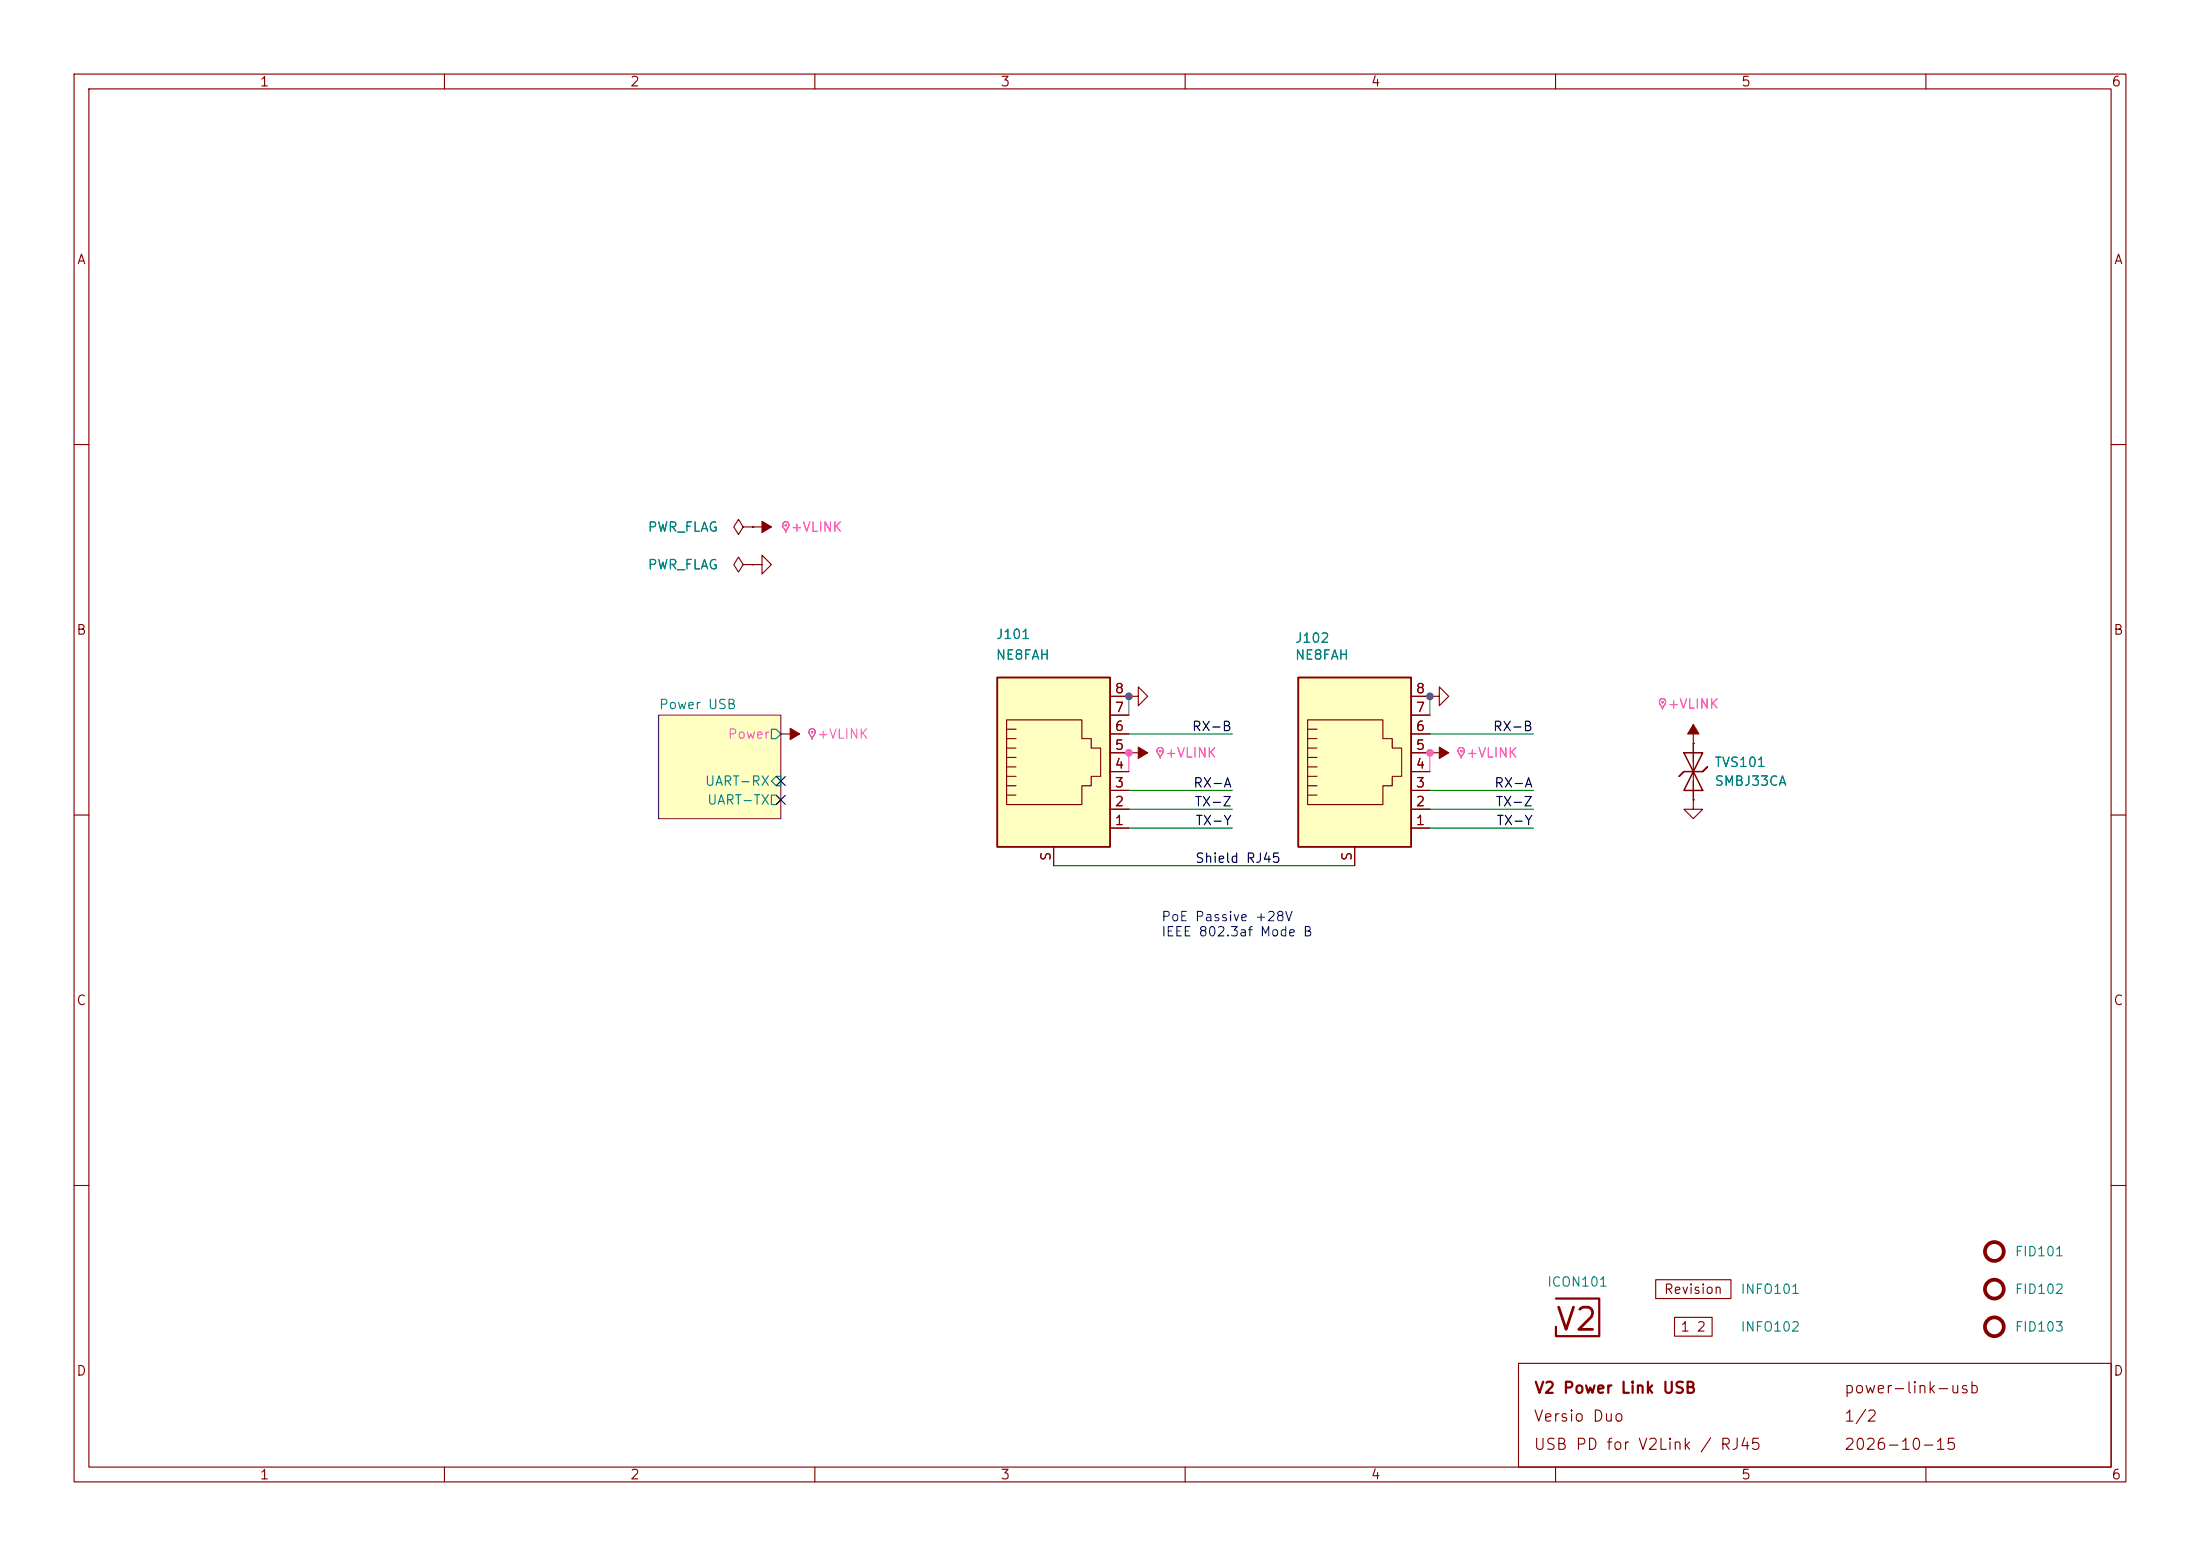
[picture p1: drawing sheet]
<svg xmlns="http://www.w3.org/2000/svg" width="297mm" height="210mm" viewBox="0 0 297 210" stroke-linecap="round" stroke-linejoin="round" font-family="sans-serif">
<g fill="none" stroke="#840000" stroke-width=".15">
<path d="M10 10h277v190h-277zM12 12h273v186h-273zM60 10v2M110 10v2M160 10v2M210 10v2M260 10v2M10 60h2M101.6 76.2h1.3v-1.3l1.2 1.3-1.2 1.3v-1.3M101.6 76.2h.1M285 60h2M152.4 94h1.3v-1.3l1.2 1.3-1.2 1.3v-1.3"/>
<path d="M152.4 94h.1M10 110h2M152.4 101.6h.1M152.4 101.6h2.5M285 110h2M10 160h2M226.1 177.8h5v2.5h-5zM285 160h2M60 198v2M110 198v2M160 198v2M205 184h80v14h-80z"/>
<path d="M210 198v2M260 198v2"/>
</g>
<path d="M88.9 96.5h16.5v14h-16.5z" fill="#ffffc2" stroke="#ffffc2" stroke-width=".14"/>
<path d="M88.9 96.5h16.5v14h-16.5z" fill="none" stroke="#840084" stroke-width=".15"/>
<path d="M104.1 98.4h.7l.6 .7-.6 .6h-.7zM104.1 107.3h.7l.6 .7-.6 .6h-.7zM104.8 104.8h.6v1.2h-.6l-.7-.6z" fill="none" stroke="#008484" stroke-width=".15"/>
<circle cx="269.2" cy="179.1" r="1.27" fill="none" stroke="#840000" stroke-width=".51"/>
<path d="M156.3 101a.49 .49 0 0 1 .7 .2 .49 .49 0 0 1-.2 .6l-.2 .5-.1-.4a.64 .64 0 0 1-.2-.9z" fill="none" stroke="#840000" stroke-width=".14"/>
<circle cx="156.6" cy="101.4" r=".09" fill="#840000" stroke="#840000" stroke-width=".14"/>
<path d="M153.7 100.8l1.2 .8-1.2 .8z" fill="#840000" stroke="#840000" stroke-width=".15"/>
<path d="M156.3 101a.49 .49 0 0 1 .7 .2 .49 .49 0 0 1-.2 .6l-.2 .5-.1-.4a.64 .64 0 0 1-.2-.9z" fill="none" stroke="#ff5cbb" stroke-width=".14"/>
<circle cx="156.6" cy="101.4" r=".09" fill="#ff5cbb" stroke="#ff5cbb" stroke-width=".14"/>
<path d="M175.3 91.4h15.2v22.9h-15.2z" fill="#ffffc2"/>
<g fill="none" stroke="#840000" stroke-width=".15">
<path d="M105.4 99.1h.1M105.4 99.1h2.5M176.5 97.2h10.2v2.5h1.3v1.3h1.2v3.8h-1.2v1.2h-1.3v2.6h-10.2zM176.5 98.4h1.3M176.5 99.7h1.3M190.5 99.1h2.5M190.5 96.5h2.5M190.5 94h2.5M176.5 102.2h1.3M176.5 103.5h1.3M176.5 104.8h1.3M176.5 106h1.3"/>
<path d="M176.5 107.3h1.3M176.5 101h1.3M182.9 114.3v2.5M190.5 111.8h2.5M190.5 109.2h2.5M190.5 106.7h2.5M190.5 104.1h2.5M190.5 101.6h2.5"/>
</g>
<path d="M175.3 91.4h15.2v22.9h-15.2z" fill="none" stroke="#840000" stroke-width=".25"/>
<g fill="none" stroke="#840000" stroke-width=".51">
<circle cx="269.2" cy="168.9" r="1.27"/>
<circle cx="269.2" cy="174" r="1.27"/>
</g>
<path d="M109.3 98.5a.49 .49 0 0 1 .7 .1 .49 .49 0 0 1-.2 .7l-.2 .4-.1-.3a.64 .64 0 0 1-.2-.9z" fill="none" stroke="#840000" stroke-width=".14"/>
<circle cx="109.6" cy="98.8" r=".09" fill="#840000" stroke="#840000" stroke-width=".14"/>
<path d="M106.7 98.3l1.2 .8-1.2 .7z" fill="#840000" stroke="#840000" stroke-width=".15"/>
<path d="M109.3 98.5a.49 .49 0 0 1 .7 .1 .49 .49 0 0 1-.2 .7l-.2 .4-.1-.3a.64 .64 0 0 1-.2-.9z" fill="none" stroke="#ff5cbb" stroke-width=".14"/>
<circle cx="109.6" cy="98.8" r=".09" fill="#ff5cbb" stroke="#ff5cbb" stroke-width=".14"/>
<path d="M134.6 91.4h15.3v22.9h-15.3z" fill="#ffffc2"/>
<g fill="none" stroke="#840000" stroke-width=".15">
<path d="M100.3 71.1l-.6-1-.6 1 .6 1 .6-1h1.3M100.3 76.2l-.6-1-.6 1 .6 1 .6-1h1.3M101.6 71.1h.1M101.6 76.2h.1M101.6 71.1h2.5M135.9 97.2h10.1v2.5h1.3v1.3h1.3v3.8h-1.3v1.2h-1.3v2.6h-10.1zM135.9 98.4h1.3M135.9 99.7h1.3M149.9 99.1h2.5M149.9 96.5h2.5M149.9 94h2.5M152.4 94h.1"/>
<path d="M190.5 99.1h2.5M190.5 96.5h2.5M190.5 94h2.5M193 94h1.3v-1.3l1.3 1.3-1.3 1.3v-1.3M193 94h.1M228.6 97.8v10.2M135.9 102.2h1.3M135.9 103.5h1.3M135.9 104.8h1.3M135.9 106h1.3M135.9 107.3h1.3M135.9 101h1.3"/>
<path d="M142.2 114.3v2.5M149.9 111.8h2.5M149.9 109.2h2.5M149.9 106.7h2.5M149.9 104.1h2.5M149.9 101.6h2.5M152.4 101.6h.1M182.9 114.3v2.5M190.5 111.8h2.5M190.5 109.2h2.5M190.5 106.7h2.5M190.5 104.1h2.5"/>
<path d="M190.5 101.6h5.1M193 101.6h.1M228.6 100.3h.1M228.6 108v1.2h1.3l-1.3 1.3-1.3-1.3h1.3M228.6 108h.1M223.5 172.7h10.2v2.6h-10.2z"/>
</g>
<path d="M134.6 91.4h15.3v22.9h-15.3z" fill="none" stroke="#840000" stroke-width=".25"/>
<path d="M210.1 175.3h5.8v5h-5.8v-1.2" fill="none" stroke="#840000" stroke-width=".3"/>
<path d="M227.3 104.1l-.6 .7 .6-.7h2.6l.6-.6-.6 .6M227.3 101.6h2.6l-1.3 2.5zM228.6 104.1l1.3 2.6h-2.6z" fill="none" stroke="#840000" stroke-width=".2"/>
<path d="M105.8 70.5a.49 .49 0 0 1 .7 .2 .49 .49 0 0 1-.2 .7l-.2 .4-.2-.4a.64 .64 0 0 1-.1-.9zM224.2 94.4a.49 .49 0 0 1 .7 .2 .49 .49 0 0 1-.3 .6l-.2 .5-.1-.4a.64 .64 0 0 1-.1-.9zM197 101a.49 .49 0 0 1 .7 .2 .49 .49 0 0 1-.2 .6l-.2 .5-.2-.4a.64 .64 0 0 1-.1-.9z" fill="none" stroke="#840000" stroke-width=".14"/>
<g fill="#840000" stroke="#840000" stroke-width=".14">
<circle cx="224.4" cy="94.8" r=".09"/>
<circle cx="197.3" cy="101.4" r=".09"/>
<circle cx="106.1" cy="70.9" r=".09"/>
</g>
<g fill="#840000" stroke="#840000" stroke-width=".15">
<path d="M228.6 97.8l.8 1.3h-1.6z"/>
<path d="M194.3 100.8l1.3 .8-1.3 .8z"/>
<path d="M102.9 70.4l1.2 .7-1.2 .8z"/>
</g>
<path d="M105.8 70.5a.49 .49 0 0 1 .7 .2 .49 .49 0 0 1-.2 .7l-.2 .4-.2-.4a.64 .64 0 0 1-.1-.9zM224.2 94.4a.49 .49 0 0 1 .7 .2 .49 .49 0 0 1-.3 .6l-.2 .5-.1-.4a.64 .64 0 0 1-.1-.9zM156.3 101a.49 .49 0 0 1 .7 .2 .49 .49 0 0 1-.2 .6l-.2 .5-.1-.4a.64 .64 0 0 1-.2-.9zM197 101a.49 .49 0 0 1 .7 .2 .49 .49 0 0 1-.2 .6l-.2 .5-.2-.4a.64 .64 0 0 1-.1-.9z" fill="none" stroke="#ff5cbb" stroke-width=".14"/>
<g fill="#ff5cbb" stroke="#ff5cbb" stroke-width=".14">
<circle cx="224.4" cy="94.8" r=".09"/>
<circle cx="197.3" cy="101.4" r=".09"/>
<circle cx="106.1" cy="70.9" r=".09"/>
<circle cx="156.6" cy="101.4" r=".09"/>
<circle cx="152.4" cy="101.6" r=".46"/>
<circle cx="193" cy="101.6" r=".46"/>
</g>
<path d="M152.4 99.1h14M193 99.1h14M142.2 116.8h40.7M152.4 109.2h14M152.4 111.8h14M152.4 106.7h14M193 109.2h14M193 111.8h14M193 106.7h14" fill="none" stroke="#008400" stroke-width=".15"/>
<path d="M152.4 101.6v2.5M193 101.6v2.5" fill="none" stroke="#ff5cbb" stroke-width=".15"/>
<path d="M152.4 94v2.5M193 94v2.5" fill="none" stroke="#676767" stroke-width=".15"/>
<path d="M104.8 107.3l1.2 1.3M104.8 104.8l1.2 1.2M106 107.3l-1.2 1.3M106 104.8l-1.2 1.2" fill="none" stroke="#000084" stroke-width=".15"/>
<g fill="#676767" stroke="#676767" stroke-width=".14">
<circle cx="152.4" cy="94" r=".46"/>
<circle cx="193" cy="94" r=".46"/>
</g>
<text font-size="3" fill="#840000" x="209.8" y="180.3">V2</text>
<g font-size="1.5" fill="#840000">
<text x="207" y="188.4">V2 Power Link USB</text>
<text x="248.9" y="188.4">power-link-usb</text>
<text x="206.9" y="192.3">Versio Duo</text>
<text x="206.9" y="196.1">USB PD for V2Link / RJ45</text>
<text x="248.9" y="196.1">2026-10-15</text>
<text x="248.9" y="192.3">1/2</text>
</g>
<g font-size="1.3" fill="#840000">
<text x="35" y="12">1</text>
<text x="85" y="12">2</text>
<text x="135" y="12">3</text>
<text x="185" y="12">4</text>
<text x="235" y="12">5</text>
<text x="285" y="12">6</text>
<text x="10.3" y="36">A</text>
<text x="285.3" y="36">A</text>
<text x="10.2" y="86">B</text>
<text x="285.2" y="86">B</text>
<text x="150.4" y="93.9">8</text>
<text x="191" y="93.9">8</text>
<text x="150.4" y="101.5">5</text>
<text x="150.4" y="99">6</text>
<text x="150.4" y="96.4">7</text>
<text x="191" y="101.5">5</text>
<text x="191" y="99">6</text>
<text x="191" y="96.4">7</text>
<text x="150.4" y="106.6">3</text>
<text x="150.4" y="104.1">4</text>
<text x="191" y="106.6">3</text>
<text x="191" y="104.1">4</text>
<text x="150.4" y="111.7">1</text>
<text x="150.4" y="109.1">2</text>
<text x="191" y="111.7">1</text>
<text x="191" y="109.1">2</text>
<text x="142.2" y="116.3" transform="rotate(-90 142.2 116.3)">S</text>
<text x="182.8" y="116.3" transform="rotate(-90 182.8 116.3)">S</text>
<text x="10.2" y="136">C</text>
<text x="285.2" y="136">C</text>
<text x="224.5" y="175">Revision</text>
<text x="10.2" y="186">D</text>
<text x="226.8" y="180">1 2</text>
<text x="285.2" y="186">D</text>
<text x="35" y="200">1</text>
<text x="85" y="200">2</text>
<text x="135" y="200">3</text>
<text x="185" y="200">4</text>
<text x="235" y="200">5</text>
<text x="285" y="200">6</text>
</g>
<g font-size="1.3" fill="#008484">
<text x="87.4" y="72.1">PWR_FLAG</text>
<text x="87.4" y="77.2">PWR_FLAG</text>
<text x="134.4" y="89.4">NE8FAH</text>
<text x="134.4" y="86.6">J101</text>
<text x="174.7" y="89.4">NE8FAH</text>
<text x="174.7" y="87.1">J102</text>
<text x="88.9" y="96">Power USB</text>
<text x="95.1" y="106.4">UART-RX</text>
<text x="231.4" y="103.8">TVS101</text>
<text x="231.4" y="106.4">SMBJ33CA</text>
<text x="95.4" y="108.9">UART-TX</text>
<text x="208.8" y="174">ICON101</text>
<text x="271.9" y="169.9">FID101</text>
<text x="234.9" y="175">INFO101</text>
<text x="271.9" y="175">FID102</text>
<text x="234.9" y="180">INFO102</text>
<text x="271.9" y="180">FID103</text>
</g>
<g font-size="1.3" fill="#ff5cbb">
<text x="106.7" y="72.1">+VLINK</text>
<text x="225" y="96">+VLINK</text>
<text x="98.2" y="100">Power</text>
<text x="110.2" y="100">+VLINK</text>
<text x="157.2" y="102.6">+VLINK</text>
<text x="197.8" y="102.6">+VLINK</text>
</g>
<g font-size="1.3">
<text x="160.8" y="99">RX-B</text>
<text x="201.5" y="99">RX-B</text>
<text x="161" y="106.6">RX-A</text>
<text x="201.6" y="106.6">RX-A</text>
<text x="161.2" y="109.2">TX-Z</text>
<text x="161.3" y="111.7">TX-Y</text>
<text x="201.8" y="109.2">TX-Z</text>
<text x="201.9" y="111.7">TX-Y</text>
<text x="161.3" y="116.8">Shield RJ45</text>
</g>
<g font-size="1.3" fill="#0000c2">
<text x="156.7" y="124.7">PoE Passive +28V</text>
<text x="156.7" y="126.7">IEEE 802.3af Mode B</text>
</g>
</svg>
